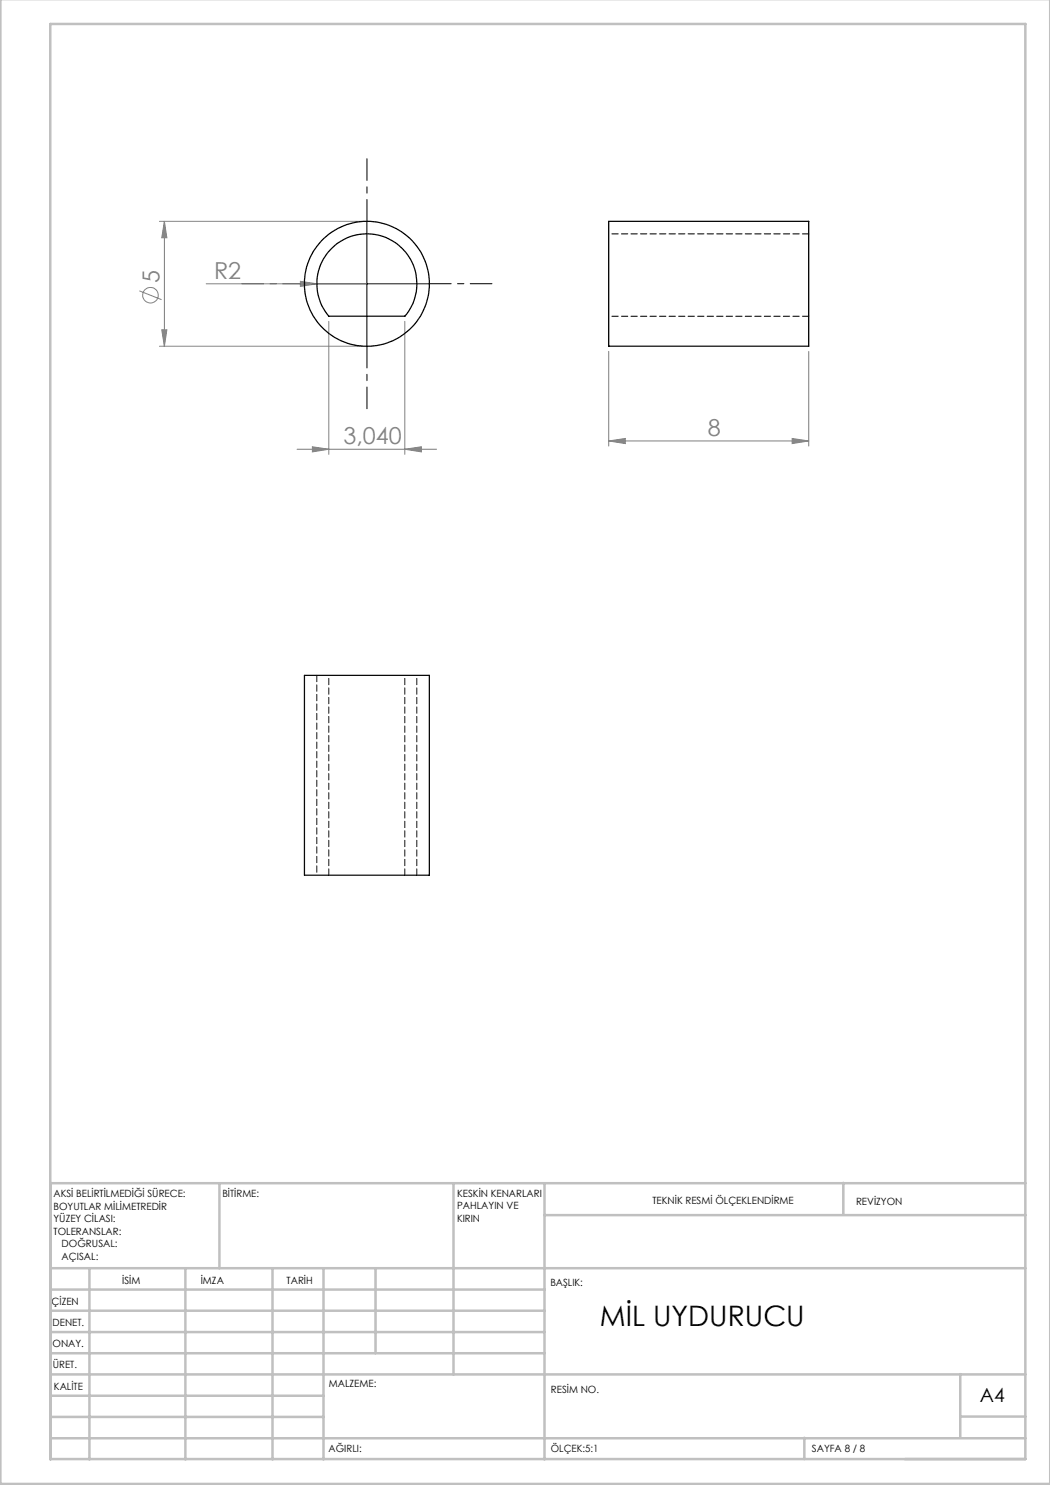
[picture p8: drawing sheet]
<svg xmlns="http://www.w3.org/2000/svg" width="210mm" height="297mm" viewBox="0 0 210 297" stroke-linecap="round" stroke-linejoin="round" font-family="sans-serif">
<g fill="none" stroke="#808080" stroke-width=".2">
<path d="M27.9 58.2l4.4 1.7M31.9 44.3h40.5M32.9 44.3l.5 3.3h-1.1zM32.9 44.3v24.9M41.2 56.8h32.2M60.1 56.3l3.3 .5-3.3 .5zM31.9 69.2h40.5M32.3 66h1.1l-.5 3.2zM65.8 64.3v26.6M81 64.3v26.6M121.7 70.3v18.9M161.7 70.3v18.9"/>
<path d="M59.4 89.8h27.9M62.5 89.4l3.3 .4-3.3 .6zM81 89.8l3.3-.4v1zM121.7 88.2l3.4-.5v1zM121.7 88.2h40M158.4 87.7l3.3 .5-3.3 .5z"/>
<circle cx="30.1" cy="59.1" r="1.56"/>
</g>
<path d="M60.9 56.7h-12.5M73.4 44.2v-12.5M85.9 56.7h12.5M73.4 69.2v12.5" fill="none" stroke="#000" stroke-width=".2" stroke-dasharray="15.2 1.3 1.3 1.3" stroke-dashoffset="10.9"/>
<path d="M60.9 56.8h25M73.4 44.3v24.9" fill="none" stroke="#000" stroke-width=".2"/>
<g fill="none" stroke="#c0c0c0" stroke-width=".5">
<path d="M.1 -.1v296.9h209.9v-296.9M10.1 4.8h195v287h-195zM43.9 236.6v17M90.7 236.6v38.3M108.9 236.6v55.3M168.7 236.6v6.3M205.1 236.6h-195v55.3M10.1 253.6h195M10.1 257.9h98.8M17.9 253.6v38.3M37.1 253.6v38.3M54.5 253.6v38.3"/>
<path d="M64.7 253.6v38.3M75.1 253.6v17M108.9 243h96.2M10.1 270.6h98.8M10.1 266.4h98.8M10.1 262.1h98.8M10.1 279.1h54.6M10.1 274.9h195M192.1 274.8v12.7M10.1 287.7h195M10.1 283.4h54.6M160.9 287.5v4.3"/>
<path d="M192.1 283.3h13"/>
</g>
<g fill="#808080">
<path d="M60.1 56.3l3.3 .5-3.3 .5z"/>
<path d="M62.5 89.4l3.3 .4-3.3 .6zM81 89.8l3.3-.4v1zM121.7 88.2l3.4-.5v1zM158.4 87.7l3.3 .5-3.3 .5z"/>
<path d="M32.9 44.3l.5 3.3h-1.1zM32.3 66h1.1l-.5 3.2z"/>
</g>
<g fill="none" stroke="#000" stroke-width=".25">
<path d="M66.5 49.5a10 10 0 0 1 13.7 0 10 10 0 0 1 .8 13.7h-15.2a10 10 0 0 1 .7-13.7zM121.7 44.3h40v24.9h-40zM60.9 135.1h25v39.9h-25z"/>
<circle cx="73.4" cy="56.8" r="12.5"/>
</g>
<path d="M161.7 46.8h-40M161.7 63.2h-40M63.4 135.1v39.9M65.8 175v-39.9M81 175v-39.9M83.4 175v-39.9" fill="none" stroke="#000" stroke-width=".2" stroke-dasharray="1.3 .6"/>
<text font-size="5.6" x="120" y="265.2">MİL UYDURUCU</text>
<g font-size="4.7" fill="#808080">
<text x="31.9" y="56.5" transform="rotate(-90 31.9 56.5)">5</text>
<text x="42.9" y="55.7">R2</text>
<text x="68.7" y="88.8">3,040</text>
<text x="141.6" y="87.2">8</text>
</g>
<text font-size="3.9" x="196" y="280.4">A4</text>
<g font-size="2">
<text x="10.7" y="239.5">AKSİ BELİRTİLMEDİĞİ SÜRECE:</text>
<text x="44.5" y="239.5">BİTİRME:</text>
<text x="91.4" y="239.4">KESKİN KENARLARI</text>
<text x="10.7" y="242">BOYUTLAR MİLİMETREDİR</text>
<text x="10.7" y="244.5">YÜZEY CİLASI:</text>
<text x="91.4" y="241.9">PAHLAYIN VE</text>
<text x="91.4" y="244.4">KIRIN</text>
<text x="130.5" y="240.8">TEKNİK RESMİ ÖLÇEKLENDİRME</text>
<text x="171.2" y="241">REVİZYON</text>
<text x="10.7" y="247">TOLERANSLAR:</text>
<text x="12.3" y="249.5">DOĞRUSAL:</text>
<text x="12.3" y="252">AÇISAL:</text>
<text x="24.4" y="256.9">İSİM</text>
<text x="40.1" y="256.8">İMZA</text>
<text x="57.3" y="256.8">TARİH</text>
<text x="110.1" y="257.1">BAŞLIK:</text>
<text x="10.3" y="260.9">ÇİZEN</text>
<text x="10.5" y="269.3">ONAY.</text>
<text x="10.5" y="265.2">DENET.</text>
<text x="10.6" y="273.6">ÜRET.</text>
<text x="10.8" y="278">KALİTE</text>
<text x="65.8" y="277.4">MALZEME:</text>
<text x="110.2" y="278.5">RESİM NO.</text>
<text x="65.7" y="290.4">AĞIRLI:</text>
<text x="110.2" y="290.5">ÖLÇEK:5:1</text>
<text x="162.4" y="290.4">SAYFA 8 / 8</text>
</g>
</svg>
